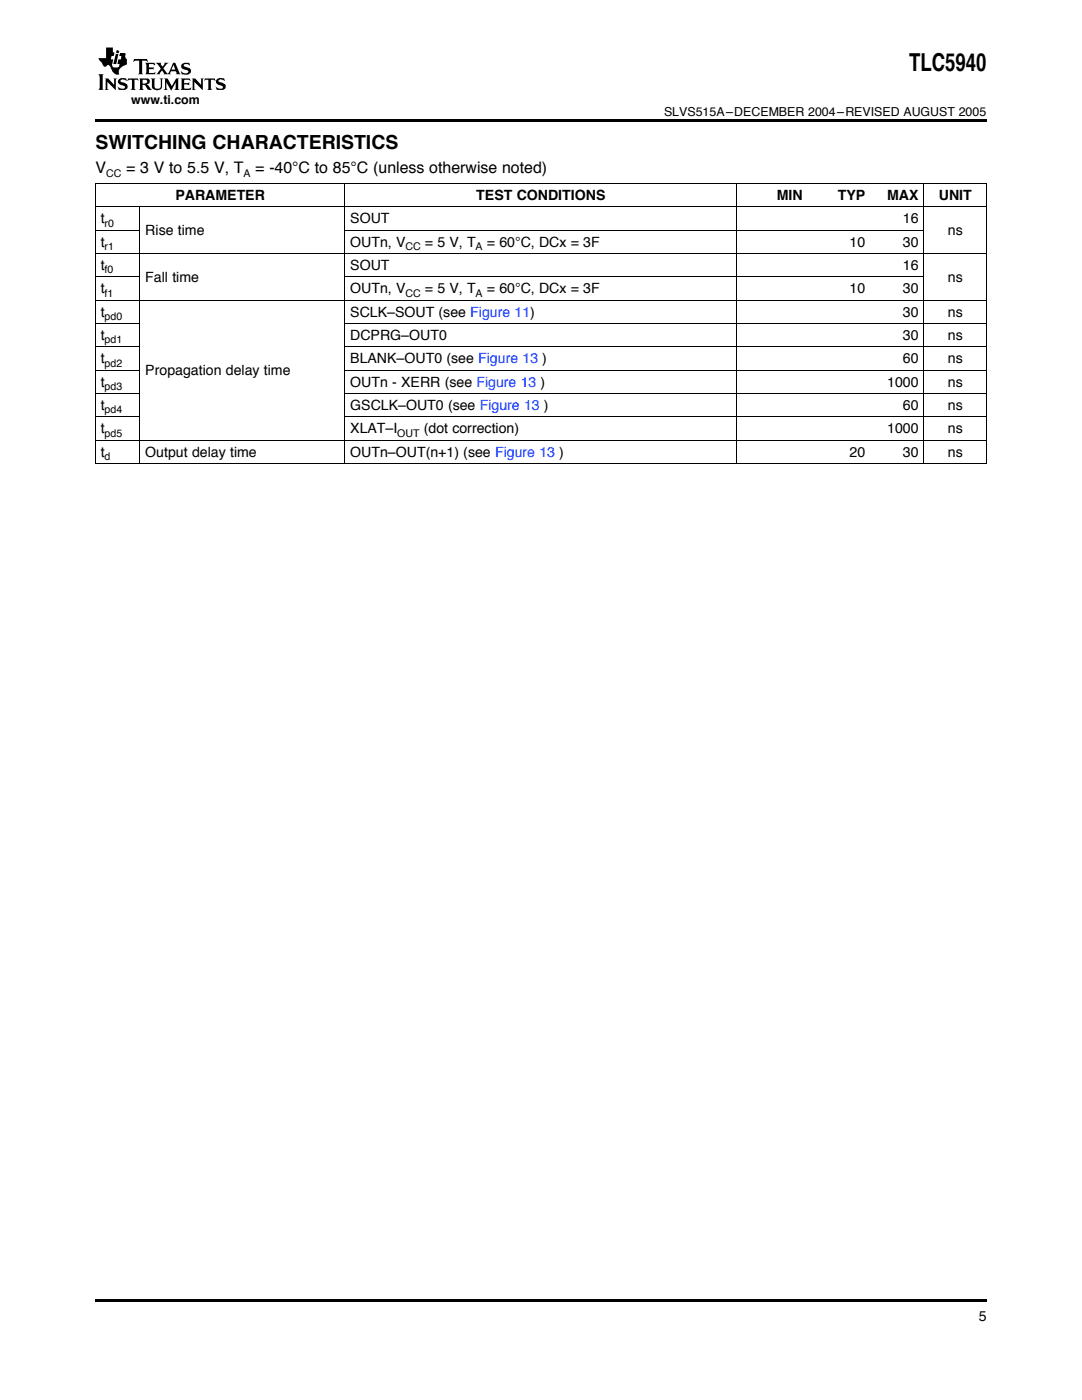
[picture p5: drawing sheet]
<svg xmlns="http://www.w3.org/2000/svg" width="216mm" height="279mm" viewBox="0 0 216 279" stroke-linecap="round" stroke-linejoin="round" font-family="sans-serif">
<g fill="#000">
<path d="M23.1 10.8h.5l-.4 2h-.6z" fill-rule="evenodd"/>
<path d="M23.2 10.2a.33 .33 0 0 1 .5-.1 .33 .33 0 0 1 0 .5h-.4z" fill-rule="evenodd"/>
<path d="M21.2 9.5h1.3v.9l.4 .1-.2 .7h-.4l-.2 .7h.5l-.2 .8a.55 .55 0 0 0 .2 .8l1.1-.1 .2-.6h-.4v-.2l.1-.7h.5l.1-.7h-.4l.2-.6 1.1 .1-.1 .6 .3 .5v1l-.1 .2-.7 .2-.6 .5-.2 .4v.8l-.6-.1a1.69 1.69 0 0 1-1-1.3l-.4-.5h-.2a.57 .57 0 0 1-.9 .1l-.2-.5-.6-.6-.2-.4h1.6z" fill-rule="evenodd"/>
<path d="M29 12.5h1.8l.2 .5-.4-.2h-.9v.7l.9-.1v.6v-.2h-.9v.8h1l.4-.3-.2 .5h-1.9l.2-.3v-1.6z" fill-rule="evenodd"/>
<path d="M31.1 12.5h1.1l-.1 .4 .3 .4 .5-.5-.1-.3h.8l-1 1.1 .8 1.1 .2-.1 .9-2.1h.5l.8 2.1 .3 .2h-1l.1-.1-.1-.5h-1l-.1 .4 .1 .2h-1.5l.2-.2-.5-.5-.5 .5 .2 .2h-.9l.4-.2 .6-.9-.6-.8z" fill-rule="evenodd"/>
<path d="M36.2 13l.5-.5h1.1v.6l-.4-.3h-.6l-.1 .2v.2l.5 .2a.82 .82 0 0 1 .8 .4 .82 .82 0 0 1-.1 .8l-.4 .3h-1.2l-.2-.7a1.11 1.11 0 0 0 1.2 .4l.3-.2a.95 .95 0 0 0-.9-.6l-.5-.3z" fill-rule="evenodd"/>
</g>
<path d="M34.6 13l.4 .9h-.8z" fill="#fff"/>
<g fill="#000">
<path d="M19.6 14.8h1.1l-.2 .2v2.9h.2h-1.1l.3-.3v-2.4z" fill-rule="evenodd"/>
<path d="M20.9 15.7h.7l1.2 1.2v-1.2h-.2h.8l-.3 .1v2.1l-1.7-1.6v1.5l.3 .1h-.8l.2-.1v-2.1z" fill-rule="evenodd"/>
<path d="M23.6 15.9h.1a1.15 1.15 0 0 1 1.4-.2v-.1l.2 .6-.3-.2a.69 .69 0 0 0-1 0l.1 .3 .5 .1a.82 .82 0 0 1 .8 .5 .82 .82 0 0 1-.3 1h-1.4l-.2-.6 .6 .4 .8-.1v-.4l-.4-.2a.81 .81 0 0 1-.9-1.1z" fill-rule="evenodd"/>
<path d="M25.6 15.7h1.9l.2 .5-.3-.3h-.6v1.9l.3 .1h-1l.2-.2v-1.7l-.6-.1-.3 .3z" fill-rule="evenodd"/>
<path d="M27.8 15.7h1.7l.3 .1v.8l-.5 .2 1 1.1h-.8l-.2-.4a.76 .76 0 0 0-.9-.6v.8l.3 .2h-.9l.1-.1v-2z" fill-rule="evenodd"/>
<path d="M30.1 15.7h1l-.3 .1v1.6l.3 .3h.6l.3-.2 .1-1.7-.3-.1h.8l-.3 .1v1.4a.95 .95 0 0 1-1.5 .7l-.5-.5v-1.6z" fill-rule="evenodd"/>
<path d="M32.7 15.7h.7l.9 1.5 .8-1.5h.6h-.1v2.1l.2 .1h-1l.3-.2v-1.3l-.9 1.6-1-1.6v1.2l.2 .3h-.7l.2-.1v-2z" fill-rule="evenodd"/>
<path d="M36.1 15.7h1.7l.2 .5-.3-.3-1 .1v.6h.9l.2-.2v.6l-.4-.2h-.7v.8l1.1 .1 .4-.3-.2 .5h-1.9l.1-.1v-2.1z" fill-rule="evenodd"/>
<path d="M38.3 15.7h.6l1.2 1.2v-1.2h-.1h.7l-.2 .1v2.1l-1.7-1.6v1.5l.2 .1h-.7h.1v-2.2z" fill-rule="evenodd"/>
<path d="M40.9 15.7h1.9l.2 .5-.3-.3-.6 .1v1.7l.2 .2h-.9l.2-.1v-1.9h-.6l-.3 .3z" fill-rule="evenodd"/>
<path d="M43.2 15.9h.1a1.15 1.15 0 0 1 1.3-.2l.1-.1 .2 .6-.4-.2a.69 .69 0 0 0-.9 0l.1 .3 .6 .2a.79 .79 0 0 1 .7 1v.2l-.5 .2h-1.2l-.3-.6 .7 .4 .7-.1a.42 .42 0 0 0-.4-.6 .81 .81 0 0 1-.8-1.1z" fill-rule="evenodd"/>
</g>
<path d="M28.4 15.9l.9 .1a.45 .45 0 0 1 0 .5 .45 .45 0 0 1-.5 .2h-.4z" fill-rule="evenodd" fill="#fff"/>
<path d="M26.8 11.8h2.5l.2 .5v.1l-.4-.3h-.7v2.5l.1 .2h-1l.3-.2v-2.5h-.9l-.2 .3z" fill-rule="evenodd" fill="#000"/>
<path d="M19 23.7h177.8v.6h-177.8zM19 259.2h177.8v.6h-177.8z" fill="#000"/>
<g fill="none" stroke="#000" stroke-width=".2">
<path d="M19 36.6h177.8M19.1 36.5v55.9M68.8 36.5v55.9M147 36.5v55.9M184.3 36.5v55.9M196.8 36.5v55.9M19 41.3h177.8M19 45.9h8.9M19 50.6h177.8M19 55.2h8.9M19 59.9h177.8M27.9 41.2v51.2"/>
<path d="M68.8 45.9h115.6M68.8 55.2h115.6M19 64.5h8.9M19 69.2h8.9M19 73.9h8.9M19 78.5h8.9M68.8 64.5h128M68.8 69.2h128M68.8 73.9h128M68.8 78.5h128M19 83.2h8.9M19 87.8h177.8"/>
<path d="M19 92.5h177.8M68.8 83.2h128"/>
</g>
<text font-size="4.9" x="181.4" y="14.1">TLC5940</text>
<text font-size="3.9" x="19" y="29.7">SWITCHING CHARACTERISTICS</text>
<g font-size="3.2">
<text x="19" y="34.4">V</text>
<text x="25.2" y="34.4">= 3 V to 5.5 V, T</text>
<text x="50.9" y="34.4">= -40°C to 85°C (unless otherwise noted)</text>
</g>
<g font-size="2.8">
<text x="35" y="39.9">PARAMETER</text>
<text x="95" y="39.9">TEST CONDITIONS</text>
<text x="155" y="39.9">MIN</text>
<text x="167.2" y="39.9">TYP</text>
<text x="177" y="39.9">MAX</text>
<text x="187.3" y="39.9">UNIT</text>
<text x="20.1" y="44.6">t</text>
<text x="29" y="46.9">Rise time</text>
<text x="69.9" y="44.6">SOUT</text>
<text x="180.2" y="44.6">16</text>
<text x="189.1" y="46.9">ns</text>
<text x="20.1" y="49.2">t</text>
<text x="20.1" y="53.9">t</text>
<text x="69.9" y="49.2">OUTn, V</text>
<text x="69.9" y="53.9">SOUT</text>
<text x="84.8" y="49.2">= 5 V, T</text>
<text x="97.2" y="49.2">= 60°C, DCx = 3F</text>
<text x="169.5" y="49.2">10</text>
<text x="180.2" y="49.2">30</text>
<text x="180.2" y="53.9">16</text>
<text x="20.1" y="58.6">t</text>
<text x="29" y="56.2">Fall time</text>
<text x="69.9" y="58.6">OUTn, V</text>
<text x="84.8" y="58.6">= 5 V, T</text>
<text x="97.2" y="58.6">= 60°C, DCx = 3F</text>
<text x="169.5" y="58.6">10</text>
<text x="180.2" y="58.6">30</text>
<text x="189.1" y="56.2">ns</text>
<text x="20.1" y="63.2">t</text>
<text x="69.9" y="63.2">SCLK–SOUT (see Figure 11)</text>
<text x="180.2" y="63.2">30</text>
<text x="189.1" y="63.2">ns</text>
<text x="20.1" y="67.9">t</text>
<text x="69.9" y="67.9">DCPRG–OUT0</text>
<text x="180.2" y="67.9">30</text>
<text x="189.1" y="67.9">ns</text>
<text x="20.1" y="72.5">t</text>
<text x="20.1" y="77.2">t</text>
<text x="29" y="74.9">Propagation delay time</text>
<text x="69.9" y="72.5">BLANK–OUT0 (see Figure 13 )</text>
<text x="69.9" y="77.2">OUTn - XERR (see Figure 13 )</text>
<text x="177" y="77.2">1000</text>
<text x="180.2" y="72.5">60</text>
<text x="189.1" y="72.5">ns</text>
<text x="189.1" y="77.2">ns</text>
<text x="20.1" y="81.8">t</text>
<text x="69.9" y="81.8">GSCLK–OUT0 (see Figure 13 )</text>
<text x="180.2" y="81.8">60</text>
<text x="189.1" y="81.8">ns</text>
<text x="20.1" y="86.5">t</text>
<text x="69.9" y="86.5">XLAT–I</text>
<text x="84.6" y="86.5">(dot correction)</text>
<text x="177" y="86.5">1000</text>
<text x="189.1" y="86.5">ns</text>
<text x="20.1" y="91.2">t</text>
<text x="29" y="91.2">Output delay time</text>
<text x="69.9" y="91.2">OUTn–OUT(n+1) (see Figure 13 )</text>
<text x="169.5" y="91.2">20</text>
<text x="180.2" y="91.2">30</text>
<text x="189.1" y="91.2">ns</text>
<text x="195.3" y="263.6">5</text>
</g>
<g font-size="2.5">
<text x="26.2" y="20.8">www.ti.com</text>
<text x="132.5" y="23.2">SLVS515A–DECEMBER 2004–REVISED AUGUST 2005</text>
</g>
<g font-size="2.1">
<text x="21.2" y="35.3">CC</text>
<text x="48.6" y="35.3">A</text>
<text x="20.9" y="45.2">r0</text>
<text x="20.9" y="49.9">r1</text>
<text x="80.9" y="49.9">CC</text>
<text x="94.9" y="49.9">A</text>
<text x="20.9" y="54.5">f0</text>
<text x="20.9" y="59.2">f1</text>
<text x="80.9" y="59.2">CC</text>
<text x="94.9" y="59.2">A</text>
<text x="20.9" y="63.9">pd0</text>
<text x="20.9" y="68.5">pd1</text>
<text x="20.9" y="73.2">pd2</text>
<text x="20.9" y="77.8">pd3</text>
<text x="20.9" y="82.5">pd4</text>
<text x="20.9" y="87.1">pd5</text>
<text x="79.3" y="87.1">OUT</text>
<text x="20.9" y="91.8">d</text>
</g>
</svg>
